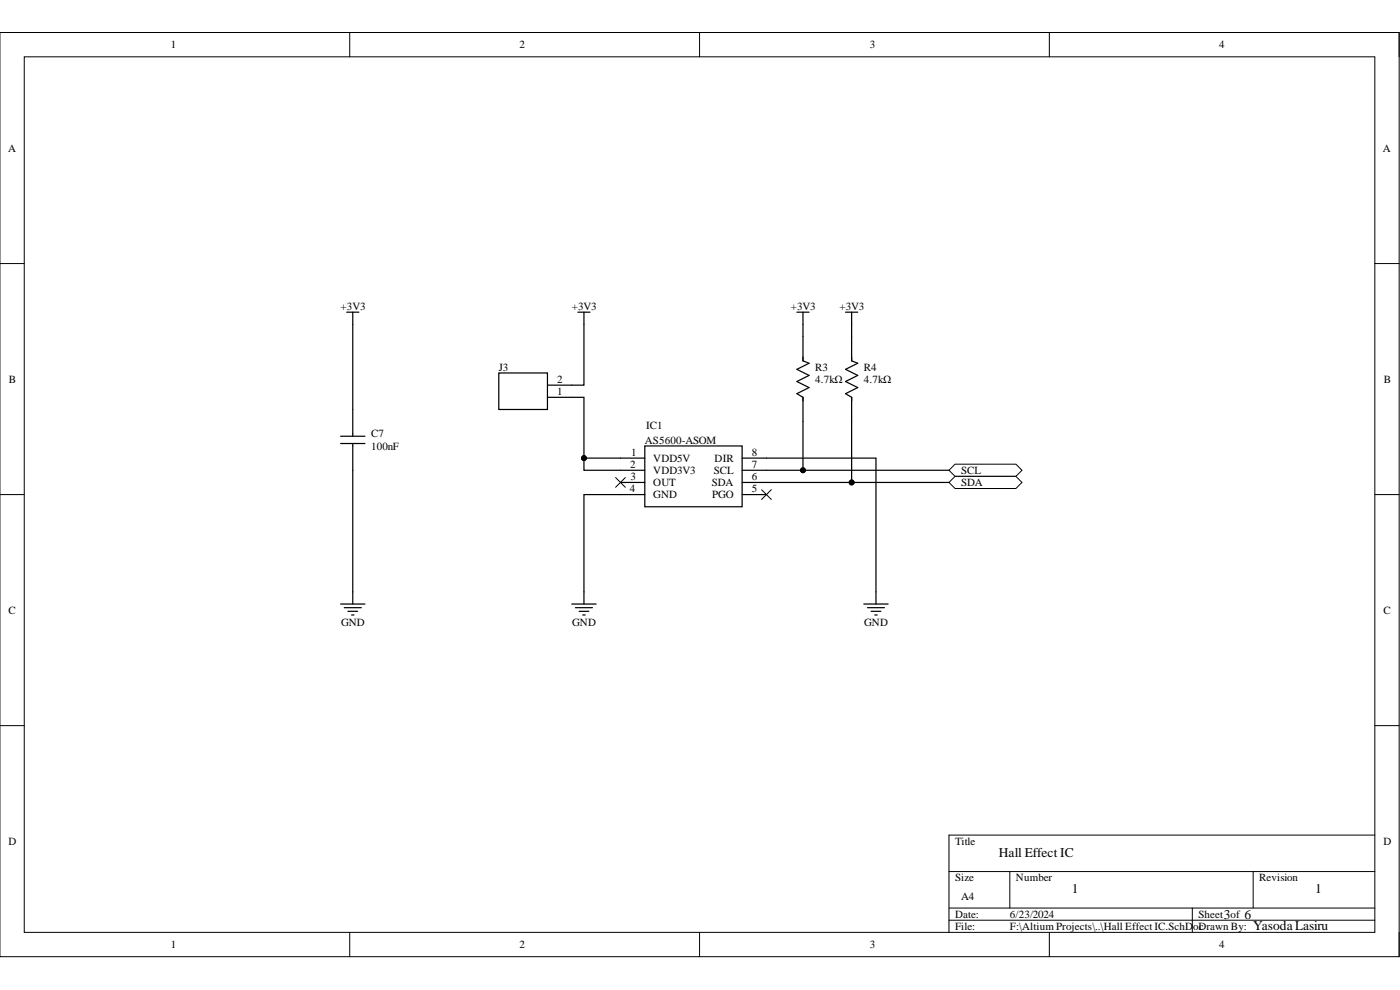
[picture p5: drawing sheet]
<svg xmlns="http://www.w3.org/2000/svg" width="297mm" height="210mm" viewBox="0 0 297 210" stroke-linecap="round" stroke-linejoin="round" font-family="sans-serif">
<path d="M0 6.9h296.8v196h-296.8z" fill="none" stroke="#000" stroke-width=".21"/>
<path d="M5.1 12.1h286.6v185.7h-286.6z" fill-rule="evenodd" fill="#fff"/>
<g fill="none" stroke="#000" stroke-width=".21">
<path d="M0 6.9h5.1M5.1 12.1h286.6v185.7h-286.6zM74.2 6.9v5.2M148.4 6.9v5.2M222.6 6.9v5.2M291.7 6.9h5.1v5.2M0 55.9h5.1M291.7 55.9h5.1M0 104.9h5.1M291.7 104.9h5.1M0 153.9h5.1M291.7 153.9h5.1"/>
<path d="M291.7 177.1h-90.4v20.7M74.2 197.8v5.1M148.4 197.8v5.1M201.3 184.9h90.4M201.3 192.6h90.4M201.3 195.2h90.4M214.2 184.9v7.7M222.6 197.8v5.1M252.9 192.6v5.2M265.8 184.9v7.7M296.8 197.8v5.1"/>
</g>
<path d="M136.8 94.6h20.6v12.9h-20.6z" fill-rule="evenodd" fill="#fff"/>
<g fill="none" stroke="#000" stroke-width=".26">
<path d="M73.5 66.2h2.6M74.8 66.2v2.6M122.6 66.2h2.6M123.9 66.2v2.6M169.1 66.2h2.5M170.3 66.2v2.6M179.4 66.2h2.6M180.7 66.2v2.6M131.6 97.2h5.2M131.6 99.8h5.2M136.8 94.6h20.6v12.9h-20.6zM157.4 97.2h5.2"/>
<path d="M157.4 99.8h5.2M131.6 102.3h5.2M131.6 104.9h5.2M157.4 102.3h5.2M157.4 104.9h5.2M72.3 128.1h5.1M73 128.9h3.6M73.8 129.7h2.1M74.6 130.5h.5M74.8 125.6v2.5M121.3 128.1h5.2M122.1 128.9h3.6"/>
<path d="M122.8 129.7h2.1M123.6 130.5h.5M123.9 125.6v2.5M183.2 128.1h5.2M184 128.9h3.6M184.8 129.7h2.1M185.6 130.5h.5M185.8 125.6v2.5"/>
</g>
<path d="M201.3 99.8l1.3-1.3h12.9l1.3 1.3-1.3 1.2h-12.9z" fill-rule="evenodd" fill="#fff"/>
<path d="M201.3 99.8l1.3-1.3h12.9l1.3 1.3-1.3 1.2h-12.9z" fill="none" stroke="#000" stroke-width=".21"/>
<path d="M201.3 102.3l1.3-1.3h12.9l1.3 1.3-1.3 1.3h-12.9z" fill-rule="evenodd" fill="#fff"/>
<path d="M161.6 103.9l2 2M163.6 103.9l-2 2M201.3 102.3l1.3-1.3h12.9l1.3 1.3-1.3 1.3h-12.9z" fill="none" stroke="#000" stroke-width=".21"/>
<path d="M105.8 79.1h10.3v7.8h-10.3z" fill-rule="evenodd" fill="#fff"/>
<g fill="none" stroke="#000" stroke-width=".26">
<path d="M74.8 68.8v23.7M105.8 79.1h10.3v7.8h-10.3zM123.9 68.8v12.9h-7.8M170.3 68.8v7.7l1.3 .6-2.5 1.2 2.5 1.3-2.5 1.3 2.5 1.3M180.7 68.8v7.7l1.3 .6-2.6 1.2 2.6 1.3-2.6 1.3 2.6 1.3M74.8 99.8v25.8M116.1 84.3h7.8v12.9M131.6 97.2h-7.7v2.6h7.7M162.6 97.2h23.2v28.4M162.6 99.8h38.7M170.3 89.4v10.4M180.7 89.4v12.9h-18.1"/>
<path d="M131.6 104.9h-7.7v20.7M180.7 102.3h20.6"/>
</g>
<g fill="none" stroke="#000" stroke-width=".21">
<path d="M130.6 101.3l2.1 2.1M132.7 101.3l-2.1 2.1"/>
<circle cx="123.9" cy="97.2" r=".52"/>
<circle cx="170.3" cy="99.8" r=".52"/>
<circle cx="180.7" cy="102.3" r=".52"/>
</g>
<g fill="#000">
<circle cx="123.9" cy="97.2" r=".52"/>
<circle cx="170.3" cy="99.8" r=".52"/>
<circle cx="180.7" cy="102.3" r=".52"/>
</g>
<g font-size="6.1">
<text x="169.7" y="87.9">PIR301</text>
<text x="180.1" y="87.9">PIR401</text>
<text x="74.2" y="98.3">PIC702</text>
</g>
<g font-size="2.8">
<text x="211.9" y="181.7">Hall Effect IC</text>
<text x="227.4" y="189.4">1</text>
<text x="279" y="189.4">1</text>
<text x="259.7" y="194.9">3</text>
<text x="264" y="194.9">6</text>
<text x="265.8" y="197.2">YasodaLasiru</text>
</g>
<g font-size="2.3">
<text x="36.2" y="10.2">1</text>
<text x="110.2" y="10.2">2</text>
<text x="184.5" y="10.2">3</text>
<text x="258.6" y="10.2">4</text>
<text x="1.7" y="32.2">A</text>
<text x="293.4" y="32.2">A</text>
<text x="72.3" y="65.7">+3V3</text>
<text x="121.3" y="65.7">+3V3</text>
<text x="167.8" y="65.7">+3V3</text>
<text x="178.1" y="65.7">+3V3</text>
<text x="1.9" y="81.2">B</text>
<text x="105.8" y="78.6">J3</text>
<text x="118.2" y="83.8">1</text>
<text x="118.2" y="81.2">2</text>
<text x="172.9" y="81.2">4.7kΩ</text>
<text x="172.9" y="78.6">R3</text>
<text x="183.2" y="81.2">4.7kΩ</text>
<text x="183.2" y="78.6">R4</text>
<text x="293.6" y="81.2">B</text>
<text x="78.7" y="95.4">100nF</text>
<text x="78.7" y="92.8">C7</text>
<text x="136.8" y="94.1">AS5600-ASOM</text>
<text x="137" y="91">IC1</text>
<text x="133.7" y="99.2">2</text>
<text x="133.8" y="101.8">3</text>
<text x="133.9" y="96.7">1</text>
<text x="138.6" y="97.9">VDD5V</text>
<text x="138.6" y="100.5">VDD3V3</text>
<text x="151.4" y="100.5">SCL</text>
<text x="151.6" y="97.9">DIR</text>
<text x="159.5" y="96.7">8</text>
<text x="159.5" y="101.8">6</text>
<text x="159.5" y="99.2">7</text>
<text x="203.9" y="100.5">SCL</text>
<text x="133.6" y="104.4">4</text>
<text x="138.6" y="103.1">OUT</text>
<text x="138.6" y="105.7">GND</text>
<text x="151" y="103.1">SDA</text>
<text x="151.1" y="105.7">PGO</text>
<text x="159.5" y="104.4">5</text>
<text x="203.9" y="103.1">SDA</text>
<text x="1.8" y="130.2">C</text>
<text x="293.5" y="130.2">C</text>
<text x="72.3" y="132.8">GND</text>
<text x="121.4" y="132.8">GND</text>
<text x="183.3" y="132.8">GND</text>
<text x="1.8" y="179.2">D</text>
<text x="202.6" y="179.2">Title</text>
<text x="293.5" y="179.2">D</text>
<text x="202.6" y="186.9">Size</text>
<text x="203.9" y="190.8">A4</text>
<text x="215.5" y="186.9">Number</text>
<text x="267.1" y="186.9">Revision</text>
<text x="202.6" y="197.3">File:</text>
<text x="202.6" y="194.7">Date:</text>
<text x="214.2" y="197.3">F:\Altium Projects\..\Hall Effect IC.SchD</text>
<text x="214.2" y="194.7">6/23/2024</text>
<text x="253.1" y="197.3">oDrawn By:</text>
<text x="254.2" y="194.7">Sheet of</text>
<text x="254.3" y="197.3">c</text>
<text x="36.2" y="201.1">1</text>
<text x="110.2" y="201.1">2</text>
<text x="184.5" y="201.1">3</text>
<text x="258.6" y="201.1">4</text>
</g>
</svg>
